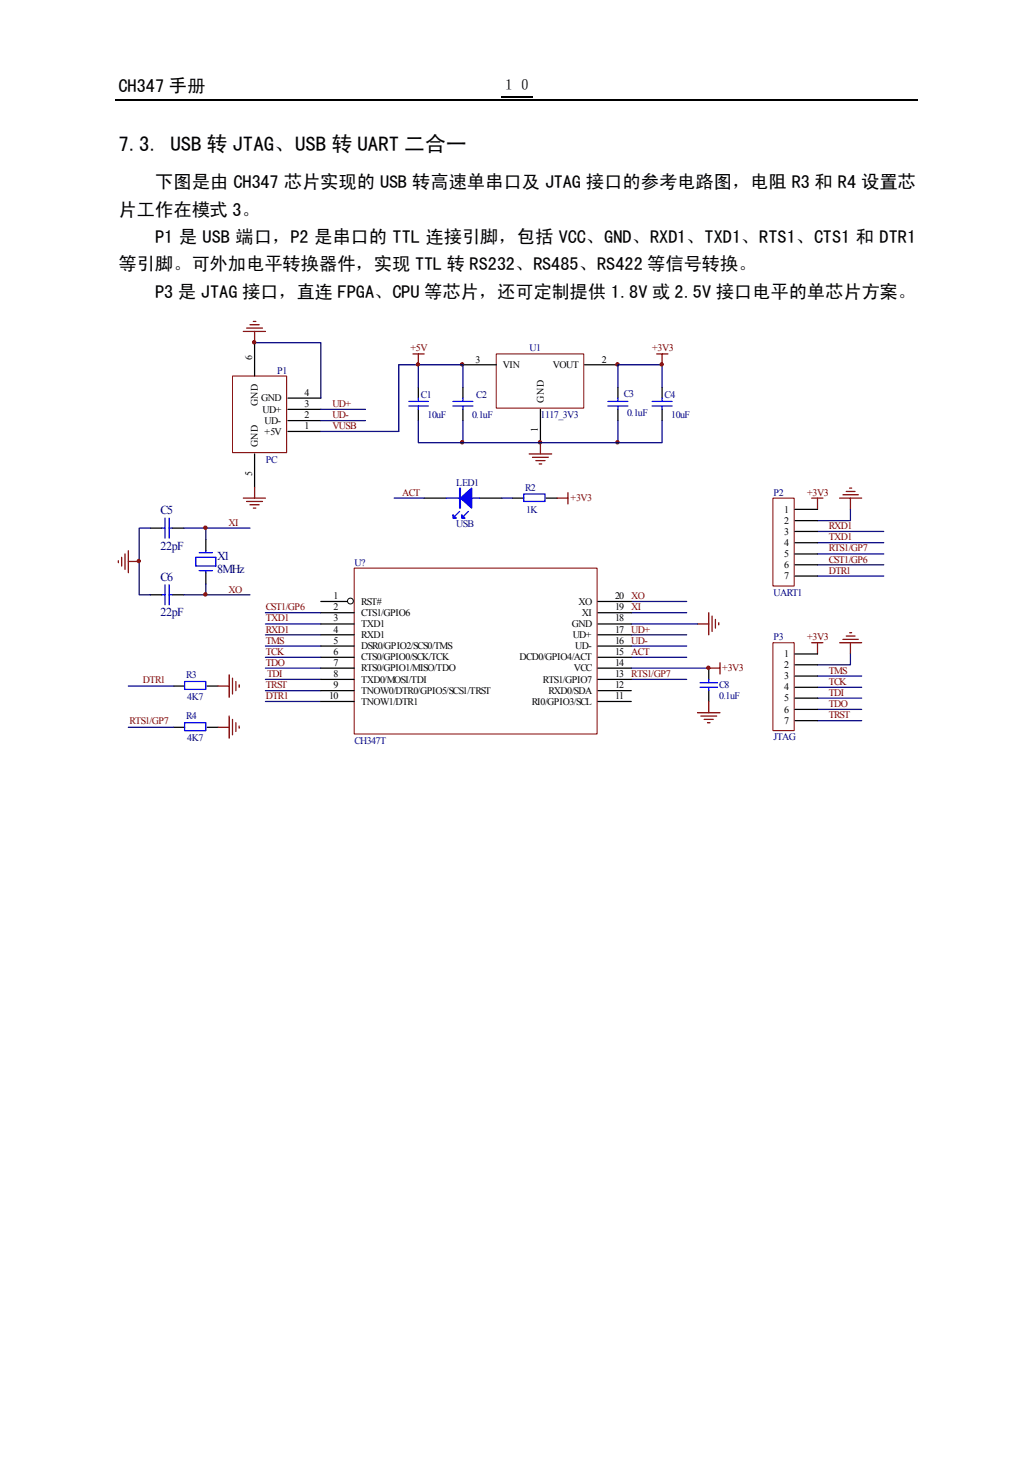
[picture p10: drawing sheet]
<svg xmlns="http://www.w3.org/2000/svg" width="210mm" height="297mm" viewBox="0 0 210 297" stroke-linecap="round" stroke-linejoin="round" font-family="sans-serif">
<path d="M101.9 19.6h6.4M23.5 20.3h163" fill="none" stroke="#000" stroke-width=".25"/>
<path d="M22.1 63.8h162.1v91.9h-162.1z" fill-rule="evenodd" fill="#fff"/>
<path d="M30.6 107.3h2.3M35.1 107.3h2.2M41.8 109.6v2.3M41.8 116.4v2.2M30.6 120.8h2.3M35.1 120.8h2.2M144 135.7v2.3M144 140.3v2.2" fill="none" stroke="#000" stroke-width=".25"/>
<g fill="none" stroke="#00f" stroke-width=".25">
<path d="M32.9 107.3h.6M33.5 105.3v4M33.5 118.8v4.1M34.4 107.3h.7M34.4 105.3v4M34.4 118.8v4.1M39.8 113.2h4.1v1.8h-4.1zM40.5 115.9h2.7M40.5 112.3h2.7M41.8 111.9v.4M41.8 115.9v.5M32.9 120.8h.6"/>
<path d="M34.4 120.8h.7M142.2 139.6h3.6M142.2 138.7h3.6M144 138v.7M144 139.6v.7"/>
</g>
<path d="M24 113.9v.4M24.7 113.2v1.8M25.4 112.6v3.1M26.1 111.9v4.5M26.1 114.1h2.2" fill="none" stroke="#800000" stroke-width=".25"/>
<path d="M37.3 107.3h13.5M41.8 107.3v2.3M41.8 118.6v2.2" fill="none" stroke="#000080" stroke-width=".25"/>
<path d="M47.2 76.4h11.1v15.6h-11.1z" fill-rule="evenodd" fill="#fff" stroke="#800000" stroke-width=".2"/>
<path d="M51.7 69.6v6.8M51.7 92.2v6.8M58.5 87.7h6.7M58.5 80.9h6.7M58.5 83.2h6.7M58.5 85.5h6.7" fill="none" stroke="#000" stroke-width=".25"/>
<path d="M51.7 69.6h13.5v11.3M65.2 83.2h9.1M65.2 85.5h9.1" fill="none" stroke="#000080" stroke-width=".25"/>
<path d="M49.4 67.3h4.5M50.1 66.7h3.2M50.8 66h1.9M51.5 65.3h.5M51.7 67.3v2.3M133.4 71.9h2.3M134.5 71.9v2.2M51.7 99v2.2M49.4 101.2h4.5M50.1 101.9h3.2M50.8 102.6h1.9M51.5 103.2h.5" fill="none" stroke="#800000" stroke-width=".25"/>
<path d="M100.8 71.9h17.8v11h-17.8z" fill-rule="evenodd" fill="#fff" stroke="#800000" stroke-width=".2"/>
<path d="M85 78.7v2.2M94.1 74.1h6.7M94.1 78.7v2.2M118.8 74.1h6.8M125.6 78.7v2.2M134.5 78.7v2.2M85 83.2v2.3M94.1 83.2v2.3M109.8 83.2v6.7M125.6 83.2v2.3M134.5 83.2v2.3" fill="none" stroke="#000" stroke-width=".25"/>
<g fill="none" stroke="#800000" stroke-width=".25">
<path d="M83.9 71.9h2.3M85 71.9v2.2M107.5 92.2h4.6M108.2 92.9h3.2M108.9 93.6h1.8M109.6 94.3h.5M109.8 89.9v2.3M172 99.9h1.7M172.6 99.2h.5M164.9 101.2h2.3M166.1 101.2v2.3M170.6 101.2h4.5"/>
<path d="M171.3 100.5h3.1M172.8 101.2v2.3M141.7 126.8h2.3M144 124.5v4.5M144 135.7h2.3M144.7 125.2v3.1M145.4 125.8v1.8M146 126.5v.4M146.3 134.6v2.3M141.7 144.8h4.6M142.4 145.5h3.2M143.1 146.2h1.8"/>
<path d="M143.8 146.8h.5M144 142.5v2.3"/>
</g>
<g fill="none" stroke="#00f" stroke-width=".25">
<path d="M83.1 82.5h3.9M83.1 81.6h3.9M85 80.9v.7M85 82.5v.7M92 82.5h4.1M92 81.6h4.1M94.1 80.9v.7M94.1 82.5v.7M123.5 82.5h4.1M123.5 81.6h4.1M125.6 80.9v.7M125.6 82.5v.7"/>
<path d="M132.5 82.5h4.1M132.5 81.6h4.1M134.5 80.9v.7M134.5 82.5v.7"/>
</g>
<g fill="none" stroke="#000080" stroke-width=".25">
<path d="M81 74.1v13.6h-15.8M85 78.7v-4.6h9.1v4.6M125.6 78.7v-4.6h8.9v4.6M85 85.5v4.4h49.5v-4.4M94.1 85.5v4.4M125.6 85.5v4.4M30.6 107.3h-2.3v13.5h2.3M166.1 108h13.5M166.1 110.3h13.5M166.1 112.6h13.5M166.1 117h13.5M166.1 114.8h13.5"/>
<path d="M172.8 103.5v2.3h-6.7M37.3 120.8h13.5M128.3 124.5h11.2M128.3 122.2h11.2"/>
</g>
<g fill="#800000" stroke="#800000" stroke-width=".2">
<circle cx="93.9" cy="74" r=".33"/>
<circle cx="109.7" cy="89.9" r=".35"/>
<circle cx="125.5" cy="74" r=".35"/>
<circle cx="125.5" cy="89.9" r=".35"/>
<circle cx="93.9" cy="89.9" r=".33"/>
</g>
<path d="M157.1 101.2h4.3v17.9h-4.3z" fill-rule="evenodd" fill="#fff" stroke="#800000" stroke-width=".2"/>
<path d="M86.2 101.2h4.5M97.5 101.2h4.4M104.1 101.2h2.3M110.9 101.2h2.3M161.5 103.5h4.6M161.5 105.8h4.6M161.5 108h4.6M161.5 110.3h4.6M161.5 112.6h4.6M161.5 114.8h4.6M161.5 117h4.6" fill="none" stroke="#000" stroke-width=".25"/>
<g fill="none" stroke="#000080" stroke-width=".25">
<path d="M80.1 101.2h6.1M101.9 101.2h2.2M53.9 135.7h11.3M53.9 126.8h11.3M53.9 129h11.3M53.9 131.3h11.3M53.9 124.5h11.3M53.9 133.5h11.3M53.9 138h11.3M128.3 135.7h15.7M128.3 126.8h13.4M128.3 129h11.2"/>
<path d="M128.3 131.3h11.2M128.3 133.5h11.2M128.3 138h11.2M166.1 137.4h9M166.1 139.6h9M172.8 132.9v2.2h-6.7M53.9 140.3h11.3M53.9 142.5h11.3M166.1 141.8h9M166.1 146.4h9M166.1 144.1h9"/>
</g>
<path d="M90.7 101.2h6.8M93.4 103.9l-.9 .9M95.2 103.9l-1 .9M106.4 100.4h4.3v1.5h-4.3z" fill="none" stroke="#00f" stroke-width=".25"/>
<g fill="#00f" stroke="#00f" stroke-width=".25">
<path d="M93.6 101.2l2.2-2v4z" fill-rule="evenodd"/>
<path d="M93.4 99.2h.2v4h-.2z" fill-rule="evenodd"/>
<path d="M92 104.6l.7 .7h-.7z" fill-rule="evenodd"/>
<path d="M93.8 104.6l.7 .7h-.7z" fill-rule="evenodd"/>
</g>
<path d="M113.2 101.2h2.2M115.4 100.1v2.3M164.9 130.6h2.3M166.1 130.6v2.3M170.6 130.6h4.5M171.3 129.9h3.1M172 129.2h1.7M172.6 128.6h.5M172.8 130.6v2.3" fill="none" stroke="#800000" stroke-width=".25"/>
<path d="M157.1 130.6h4.3v17.8h-4.3z" fill-rule="evenodd" fill="#fff" stroke="#800000" stroke-width=".2"/>
<path d="M161.5 132.9h4.6M161.5 135.1h4.6M161.5 137.4h4.6M161.5 139.6h4.6M161.5 141.8h4.6M161.5 144.1h4.6M161.5 146.4h4.6" fill="none" stroke="#000" stroke-width=".25"/>
<g fill="#800000" stroke="#800000" stroke-width=".2">
<circle cx="143.9" cy="135.7" r=".33"/>
<circle cx="28.2" cy="114" r=".33"/>
<circle cx="41.7" cy="107.2" r=".35"/>
<circle cx="41.7" cy="120.8" r=".35"/>
<circle cx="51.6" cy="69.5" r=".35"/>
</g>
<path d="M72 115.4h49.3v33.7h-49.3z" fill-rule="evenodd" fill="#fff" stroke="#800000" stroke-width=".2"/>
<g fill="none" stroke="#000" stroke-width=".25">
<path d="M35.3 139.4h2.2M42.1 139.4h2.2M65.2 122.2h5.4M65.2 124.5h6.8M65.2 131.3h6.8M65.2 133.5h6.8M65.2 135.7h6.8M65.2 138h6.8M65.2 126.8h6.8M65.2 129h6.8M121.5 122.2h6.8M121.5 124.5h6.8"/>
<path d="M121.5 131.3h6.8M121.5 133.5h6.8M121.5 135.7h6.8M121.5 138h6.8M121.5 126.8h6.8M121.5 129h6.8M35.3 147.8h2.2M42.1 147.8h2.2M65.2 140.3h6.8M65.2 142.5h6.8M121.5 140.3h6.8M121.5 142.5h6.8"/>
</g>
<circle cx="71.2" cy="122.1" r=".6" fill="none" stroke="#000" stroke-width=".2"/>
<path d="M81 74.1h3.8M26.1 139.4h9.2M26.1 147.8h9.2" fill="none" stroke="#000080" stroke-width=".25"/>
<g fill="#800000" stroke="#800000" stroke-width=".2">
<circle cx="134.5" cy="74" r=".33"/>
<circle cx="84.9" cy="74" r=".33"/>
</g>
<path d="M37.5 138.5h4.3v1.6h-4.3zM37.5 146.8h4.3v1.6h-4.3z" fill="none" stroke="#00f" stroke-width=".25"/>
<path d="M44.3 139.4h2.3M46.6 137.1v4.6M47.2 137.8v3.2M47.9 138.5v1.8M48.6 139.1v.5M44.3 147.8h2.3M46.6 145.5v4.5M47.2 146.2v3.1M47.9 146.8v1.8M48.6 147.5v.4" fill="none" stroke="#800000" stroke-width=".25"/>
<text font-size="4.2" x="24" y="30.7">7.3. USB 转 JTAG、USB 转 UART 二合一</text>
<g font-size="3.7">
<text x="24" y="18.7">CH347 手册</text>
<text x="31.5" y="38.3">下图是由 CH347 芯片实现的 USB 转高速单串口及 JTAG 接口的参考电路图，电阻 R3 和 R4 设置芯</text>
<text x="24" y="43.8">片工作在模式 3。</text>
<text x="31.5" y="49.4">P1 是 USB 端口，P2 是串口的 TTL 连接引脚，包括 VCC、GND、RXD1、TXD1、RTS1、CTS1 和 DTR1</text>
<text x="24" y="54.9">等引脚。可外加电平转换器件，实现 TTL 转 RS232、RS485、RS422 等信号转换。</text>
<text x="31.5" y="60.5">P3 是 JTAG 接口，直连 FPGA、CPU 等芯片，还可定制提供 1.8V 或 2.5V 接口电平的单芯片方案。</text>
</g>
<text font-size="3.2" x="101.9" y="18.2">１０</text>
<g font-size="2.5" fill="#000080">
<text x="32.6" y="104.5">C5</text>
<text x="32.6" y="111.7">22pF</text>
<text x="44.1" y="113.7">X1</text>
<text x="32.6" y="118.1">C6</text>
<text x="44.1" y="116.4">8MHz</text>
<text x="32.6" y="125.3">22pF</text>
</g>
<g font-size="2" fill="#800000">
<text x="83.4" y="71.4">+5V</text>
<text x="132.5" y="71.4">+3V3</text>
<text x="67.6" y="82.7">UD+</text>
<text x="67.6" y="87.2">VUSB</text>
<text x="67.6" y="84.9">UD-</text>
<text x="81.7" y="100.8">ACT</text>
<text x="115.9" y="101.9">+3V3</text>
<text x="164" y="100.8">+3V3</text>
<text x="46.4" y="106.9">XI</text>
<text x="168.4" y="107.6">RXD1</text>
<text x="168.4" y="109.8">TXD1</text>
<text x="168.4" y="112">RTS1/GP7</text>
<text x="168.4" y="114.3">CST1/GP6</text>
<text x="168.4" y="116.5">DTR1</text>
<text x="46.4" y="120.4">XO</text>
<text x="54" y="124">CST1/GP6</text>
<text x="128.3" y="124">XI</text>
<text x="128.3" y="121.8">XO</text>
<text x="54" y="126.3">TXD1</text>
<text x="54" y="128.6">RXD1</text>
<text x="54" y="130.8">TMS</text>
<text x="128.3" y="130.8">UD-</text>
<text x="128.3" y="128.6">UD+</text>
<text x="164" y="130.1">+3V3</text>
<text x="54" y="133">TCK</text>
<text x="54" y="135.3">TDO</text>
<text x="54.3" y="137.5">TDI</text>
<text x="128.3" y="133">ACT</text>
<text x="128.3" y="137.5">RTS1/GP7</text>
<text x="146.7" y="136.4">+3V3</text>
<text x="168.4" y="136.8">TMS</text>
<text x="29" y="138.7">DTR1</text>
<text x="54" y="139.8">TRST</text>
<text x="54" y="142.1">DTR1</text>
<text x="168.4" y="139.1">TCK</text>
<text x="168.4" y="141.4">TDI</text>
<text x="168.4" y="143.6">TDO</text>
<text x="26.3" y="147">RTS1/GP7</text>
<text x="168.4" y="145.9">TRST</text>
</g>
<g font-size="2" fill="#000080">
<text x="107.6" y="71.4">U1</text>
<text x="56.3" y="76">P1</text>
<text x="85.5" y="80.9">C1</text>
<text x="96.8" y="80.9">C2</text>
<text x="126.7" y="80.7">C3</text>
<text x="135" y="80.9">C4</text>
<text x="86.9" y="84.9">10uF</text>
<text x="95.9" y="84.9">0.1uF</text>
<text x="109.8" y="84.9">1117_3V3</text>
<text x="127.4" y="84.5">0.1uF</text>
<text x="136.4" y="84.9">10uF</text>
<text x="54" y="94">PC</text>
<text x="92.7" y="98.7">LED1</text>
<text x="106.7" y="99.7">R2</text>
<text x="157.1" y="100.8">P2</text>
<text x="92.7" y="107">USB</text>
<text x="106.9" y="104.2">1K</text>
<text x="72.1" y="115">U?</text>
<text x="157.1" y="121.1">UART1</text>
<text x="157.1" y="130.1">P3</text>
<text x="37.8" y="137.8">R3</text>
<text x="38" y="142.3">4K7</text>
<text x="146.1" y="139.8">C8</text>
<text x="146.1" y="142.1">0.1uF</text>
<text x="37.8" y="146.2">R4</text>
<text x="38" y="150.7">4K7</text>
<text x="72.1" y="151.1">CH347T</text>
<text x="157.1" y="150.4">JTAG</text>
</g>
<g font-size="2">
<text x="51.2" y="73.1" transform="rotate(-90 51.2 73.1)">6</text>
<text x="96.6" y="73.7">3</text>
<text x="102.2" y="74.8">VIN</text>
<text x="112.4" y="74.8">VOUT</text>
<text x="122.3" y="73.7">2</text>
<text x="52.4" y="82.6" transform="rotate(-90 52.4 82.6)">GND</text>
<text x="53.1" y="81.6">GND</text>
<text x="53.3" y="83.8">UD+</text>
<text x="61.9" y="80.5">4</text>
<text x="61.9" y="82.7">3</text>
<text x="110.5" y="81.9" transform="rotate(-90 110.5 81.9)">GND</text>
<text x="53.8" y="88.3">+5V</text>
<text x="53.8" y="86.1">UD-</text>
<text x="61.9" y="87.2">1</text>
<text x="61.9" y="84.9">2</text>
<text x="109.3" y="87.7" transform="rotate(-90 109.3 87.7)">1</text>
<text x="52.4" y="90.9" transform="rotate(-90 52.4 90.9)">GND</text>
<text x="51.2" y="96.8" transform="rotate(-90 51.2 96.8)">5</text>
<text x="159.3" y="104.2">1</text>
<text x="159.3" y="106.4">2</text>
<text x="159.3" y="108.7">3</text>
<text x="159.3" y="110.9">4</text>
<text x="159.3" y="113.1">5</text>
<text x="159.3" y="115.4">6</text>
<text x="159.3" y="117.7">7</text>
<text x="67.7" y="121.8">1</text>
<text x="67.7" y="124">2</text>
<text x="73.4" y="122.9">RST#</text>
<text x="73.4" y="125.2">CTS1/GPIO6</text>
<text x="117.5" y="122.9">XO</text>
<text x="118.2" y="125.2">XI</text>
<text x="125" y="121.8">20</text>
<text x="125" y="124">19</text>
<text x="67.7" y="130.8">5</text>
<text x="67.7" y="126.3">3</text>
<text x="67.7" y="128.6">4</text>
<text x="73.4" y="131.9">DSR0/GPIO2/SCS0/TMS</text>
<text x="73.4" y="127.4">TXD1</text>
<text x="73.4" y="129.7">RXD1</text>
<text x="116.2" y="127.4">GND</text>
<text x="116.4" y="129.7">UD+</text>
<text x="116.8" y="131.9">UD-</text>
<text x="125" y="128.6">17</text>
<text x="125" y="126.3">18</text>
<text x="125" y="130.8">16</text>
<text x="67.7" y="133">6</text>
<text x="67.7" y="135.3">7</text>
<text x="67.7" y="137.5">8</text>
<text x="73.4" y="134.1">CTS0/GPIO0/SCK/TCK</text>
<text x="73.4" y="136.4">RTS0/GPIO1/MISO/TDO</text>
<text x="105.6" y="134.1">DCD0/GPIO4/ACT</text>
<text x="116.6" y="136.4">VCC</text>
<text x="125" y="133">15</text>
<text x="125" y="137.5">13</text>
<text x="125" y="135.3">14</text>
<text x="159.3" y="133.5">1</text>
<text x="159.3" y="135.7">2</text>
<text x="66.9" y="142.1">10</text>
<text x="67.7" y="139.8">9</text>
<text x="73.4" y="138.7">TXD0/MOSI/TDI</text>
<text x="73.4" y="143.2">TNOW1/DTR1</text>
<text x="73.4" y="140.9">TNOW0/DTR0/GPIO5/SCS1/TRST</text>
<text x="108" y="143.2">RI0/GPIO3/SCL</text>
<text x="110.3" y="138.7">RTS1/GPIO7</text>
<text x="111.4" y="140.9">RXD0/SDA</text>
<text x="125" y="139.8">12</text>
<text x="125" y="142.1">11</text>
<text x="159.3" y="138">3</text>
<text x="159.3" y="140.2">4</text>
<text x="159.3" y="142.5">5</text>
<text x="159.3" y="144.8">6</text>
<text x="159.3" y="147">7</text>
</g>
</svg>
